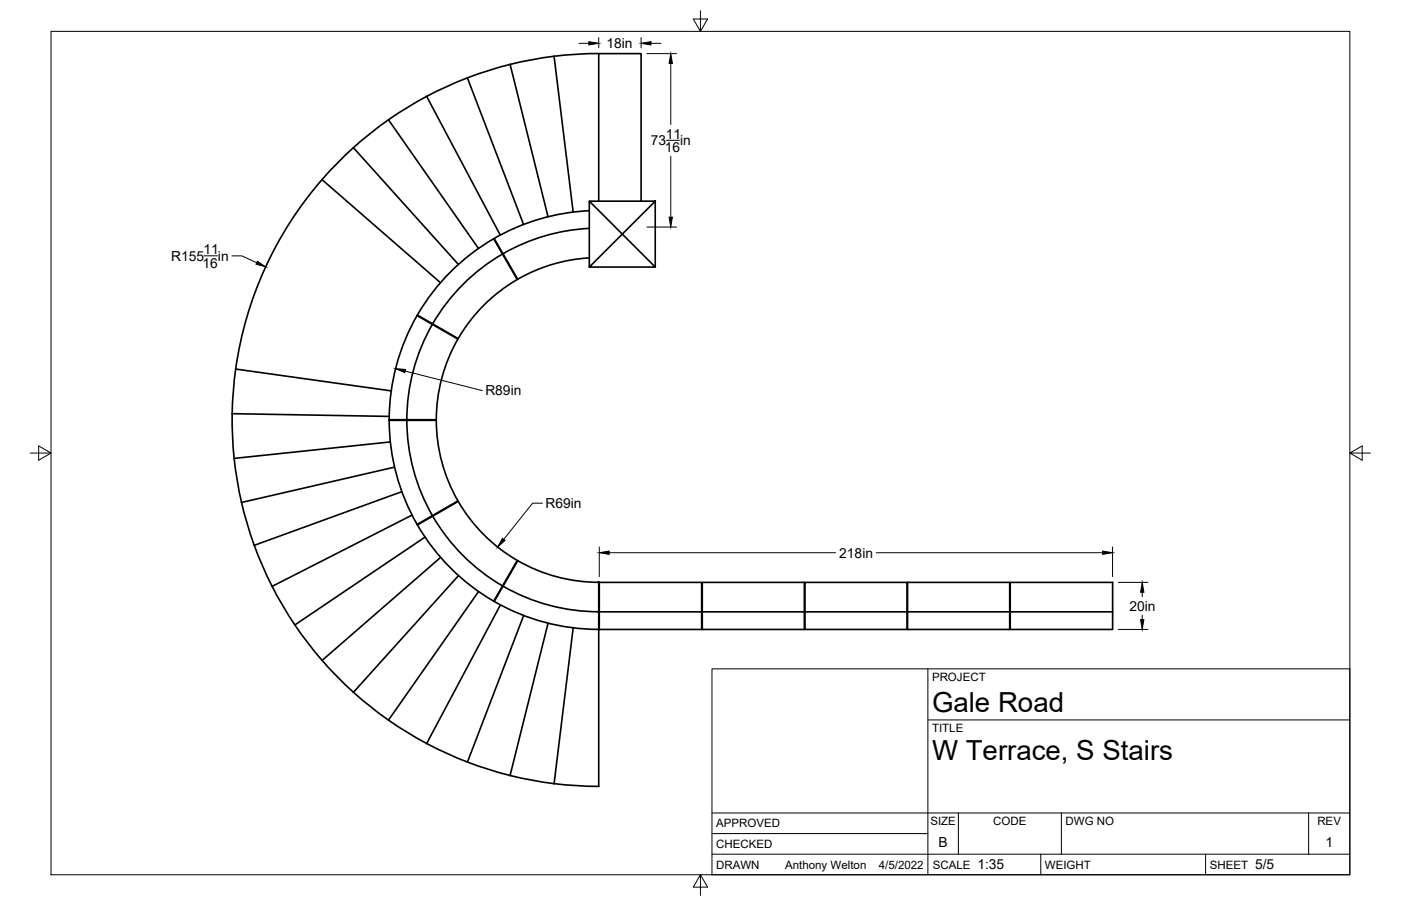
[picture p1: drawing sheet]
<svg xmlns="http://www.w3.org/2000/svg" width="432mm" height="279mm" viewBox="0 0 432 279" stroke-linecap="round" stroke-linejoin="round" font-family="sans-serif">
<!-- layer: Visible -->
<g fill="none" stroke="#000" stroke-width=".51">
<path d="M157.2 19.9l11.7 47M157.2 19.9l-6.6 1.8-6.5 2.3M170.8 17.4l5.9 48M184.5 16.5a113 113 0 0 0-27.3 3.4M119.7 37l27.8 39.6M131.5 29.7l22.7 42.8M131.5 29.7a113 113 0 0 0-22.6 15.8M144.1 24l17.3 45.2M144.1 24l-6.4 2.7-6.2 3M99.3 55.4l36.5 31.8M99.3 55.4a113 113 0 0 0-26.7 58.4M108.9 45.6l32.4 36"/>
<path d="M108.9 45.5l-4.9 4.8-4.7 5.1M152.1 73.6l7.3 12.6a50.2 50.2 0 0 0-18.2 18.2l-12.6-7.2M152.2 73.6a64.6 64.6 0 0 0-23.5 23.5M152.3 73.6l7.3 12.5M154.9 77.9l-.2 .1M154.9 78.3a59.2 59.2 0 0 0-21.5 21.6M181.6 62h20.4l-10.2 10.2zM181.6 62v20.4l10.2-10.2 10.2 10.2h-20.4M181.6 65a64.6 64.6 0 0 0-29.3 8.5M181.6 79.5a50.1 50.1 0 0 0-22 6.6M181.6 70.4a59.2 59.2 0 0 0-26.6 7.8M184.5 62v-45.5h13.1v45.5"/>
<path d="M202 62v20.4M133 99.7v.1M72.6 113.8l48 6.7M72.6 113.8a113 113 0 0 0 1.8 41.2M133.3 100a59.2 59.2 0 0 0-7.9 29.4M141.1 104.6l-12.6-7.3a64.5 64.5 0 0 0-8.5 32.1M141.1 104.5a52.4 52.4 0 0 0-6.8 24.9h-14.4M71.5 127.6l48.5 .8M119.9 129.6h14.4a52.7 52.7 0 0 0 6.8 24.9M120 129.6a64.9 64.9 0 0 0 8.5 32.1l12.6-7.2M120.3 136.3l-48.2 5.1M125 129.4v.2"/>
<path d="M125.4 129.6a59.2 59.2 0 0 0 7.9 29.4M74.4 155l1.8 6.6 2.2 6.6M121.6 144.1l-47.2 10.9M123.8 151.6l-45.5 16.6M127 158.9l-43.2 21.9M133 159.2v.1M133.3 159.2l7.9-4.6a50.1 50.1 0 0 0 18.2 18.2l-4.5 7.9M133.3 159.2l-4.7 2.7M133.4 159.2a59.2 59.2 0 0 0 21.5 21.5M78.4 168.2l2.5 6.4 3 6.2M128.7 161.9a64.6 64.6 0 0 0 23.5 23.5l2.7-4.7M131 165.7l-40.2 27"/>
<path d="M135.8 171.9l-36.5 31.8M141.3 177.5l-32.4 36M216.5 179.6h31.4v14.5h-31.4zM248.1 179.6h31.4v9.1h-31.4zM279.7 179.6h31.5v14.5h-31.5zM83.9 180.8l3.3 6.1 3.7 5.8M90.9 192.7l4 5.6 4.4 5.4M147.5 182.4l-27.8 39.7M152.3 185.5a64.6 64.6 0 0 0 32.2 8.6M154.2 186.6l-22.7 42.7M154.7 181l.2 .1M155 180.8l4.5-7.8a52.6 52.6 0 0 0 25 6.6v62.9"/>
<path d="M155 180.8l-2.7 4.7M155 180.8a59.2 59.2 0 0 0 29.5 7.9M161.4 189.8l-17.3 45.2M168.9 192.2l-11.7 47M176.7 193.6l-5.9 48.1M184.7 188.7v5.4h31.6v-14.5h-31.6v9.1h31.6M216.5 188.7h31.4M248.1 188.7v5.4h31.4v-5.4M279.7 188.7h31.5M311.4 188.7v-9.1h31.5v14.5h-31.5v-5.4h31.5M99.3 203.7l4.7 5 4.9 4.8M108.9 213.5l5.3 4.5 5.5 4.1"/>
<path d="M119.7 222.1a113 113 0 0 0 24.4 12.9M144.1 235l6.5 2.3 6.6 1.9M157.2 239.2a113 113 0 0 0 27.3 3.3"/>
</g>
<g fill="#000" stroke="#000" stroke-width=".31">
<circle cx="184.5" cy="179.6" r=".24"/>
<circle cx="184.5" cy="188.7" r=".24"/>
<circle cx="184.5" cy="194.1" r=".24"/>
</g>
<!-- layer: Border -->
<path d="M15.7 9.7h400.3v260.1h-400.3zM215.9 3.3v6.4l-2.2-3.8h4.4l-2.2 3.8M9.4 139.7h6.3l-3.8-2.2v4.4l3.8-2.2M416 139.7l3.8 2.2v-4.4l-3.8 2.2h6.4M215.9 269.8l2.2 3.8h-4.4l2.2-3.8v6.3" fill="none" stroke="#000" stroke-width=".31"/>
<!-- layer: Titleblock -->
<path d="M219.4 206.3h196.6v63.5h-196.6zM286 206.3v63.5M286 222h130M219.4 257.1h66.6M219.4 250.7h196.6M295.4 250.7v12.7M327.1 250.7v12.7M403.3 250.7v12.7M219.4 263.4h196.6M320.8 263.4v6.4M371.6 263.4v6.4" fill="none" stroke="#000" stroke-width=".31"/>
<!-- layer: Dimensions -->
<g fill="none" stroke="#000" stroke-width=".31">
<path d="M178.4 13.4h3.1M184.5 11.6v3.2M197.6 11.6v3.2M199.4 16.5h9.1M200.6 13.4h3.1M206.7 19.6v18.8M205.4 43.3h4M206.7 48.2v18.8M62.9 78.9h4.1M71.5 78.9h3l4.6 2.1M199.4 70h9.1M124.9 114.4l23.8 6.1"/>
<path d="M167.2 155.2h-3.1l-8.8 11.1M184.7 168.7v9.1M187.7 170.5h69.8M270.1 170.5h69.8M342.9 168.7v9.1M344.7 179.6h9.1M344.7 194.1h9.1M352 182.6v1.4M352 189.7v1.4"/>
</g>
<path d="M181.5 12.8l3 .6-3 .5zM197.6 13.4l3-.6v1.1zM206.7 16.5l.5 3.1h-1zM206.2 67h1l-.5 3zM79.3 80.6l2.6 1.7-3-.8zM121.9 113.7l3.1 .2-.2 1zM154.9 166l.8 .6-2.3 2.1zM184.7 170.5l3-.6v1.1zM339.9 169.9l3 .6-3 .5zM352 179.6l.6 3h-1.1zM351.5 191.1h1.1l-.6 3z" fill="#000" stroke="#000" stroke-width=".31"/>
<g font-size="8.5">
<text x="287.3" y="219.5">Gale Road</text>
<text x="287.3" y="234.5">W Terrace, S Stairs</text>
</g>
<g font-size="4.3">
<text x="186.9" y="14.9">18in</text>
<text x="200.6" y="44.8">73</text>
<text x="204.9" y="46.9">16</text>
<text x="205.2" y="42.8">11</text>
<text x="209.6" y="44.8">in</text>
<text x="52.7" y="80.4">R155</text>
<text x="62.4" y="82.5">16</text>
<text x="62.7" y="78.4">11</text>
<text x="67.2" y="80.4">in</text>
<text x="149.6" y="121.9">R89in</text>
<text x="168.1" y="156.7">R69in</text>
<text x="258.7" y="172">218in</text>
<text x="348.1" y="188.4">20in</text>
<text x="289.3" y="261.2">B</text>
<text x="408.5" y="261.2">1</text>
<text x="301.2" y="268.1">1:35</text>
<text x="386.8" y="268.1">5/5</text>
</g>
<g font-size="3.5">
<text x="287.3" y="210.1">PROJECT</text>
<text x="287.3" y="225.8">TITLE</text>
<text x="220.7" y="255.2">APPROVED</text>
<text x="286.7" y="254.5">SIZE</text>
<text x="306.1" y="254.5">CODE</text>
<text x="328.4" y="254.5">DWG NO</text>
<text x="406" y="254.5">REV</text>
<text x="220.7" y="261.5">CHECKED</text>
<text x="220.7" y="267.9">DRAWN</text>
<text x="242" y="267.9">Anthony Welton</text>
<text x="270.9" y="267.9">4/5/2022</text>
<text x="287.5" y="267.9">SCALE</text>
<text x="322.1" y="267.9">WEIGHT</text>
<text x="372.9" y="267.9">SHEET</text>
</g>
</svg>
